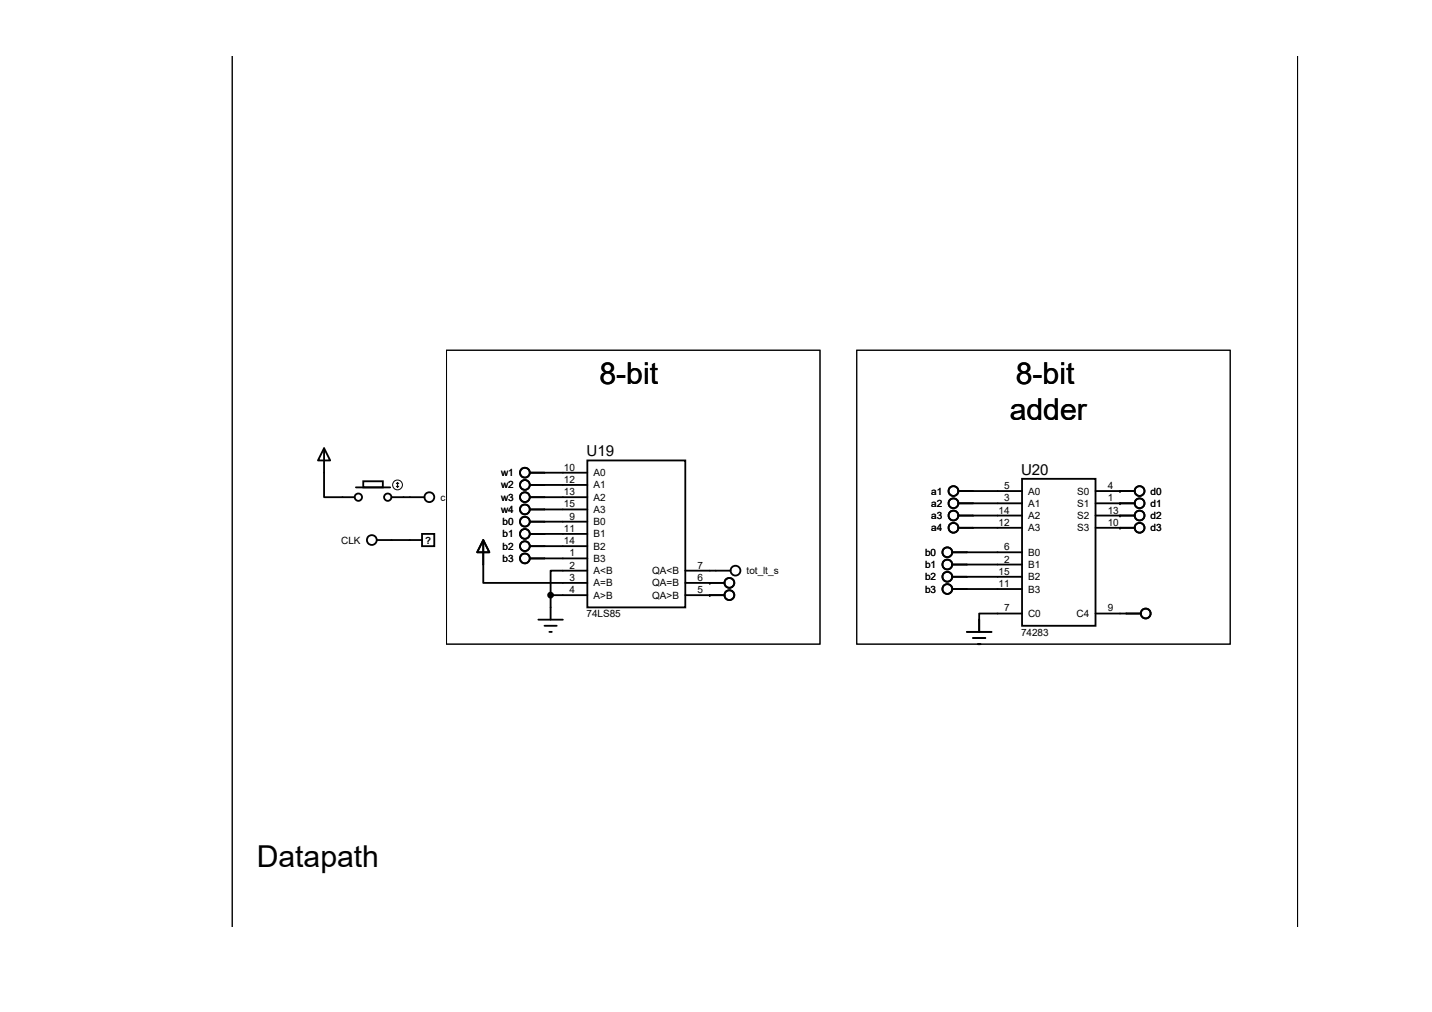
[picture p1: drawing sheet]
<svg xmlns="http://www.w3.org/2000/svg" width="297mm" height="210mm" viewBox="0 0 297 210" stroke-linecap="round" stroke-linejoin="round" font-family="sans-serif">
<g fill="none" stroke="#000" stroke-width=".38">
<path d="M67.2 93l1.3 2.5h-2.5zM67.2 93v10.1h6.4M75.3 99.8h4.1v1.3h-4.1zM109.9 98h11.9M121.8 95.5h20.4v30.5h-20.4zM212 99.3h15.2v30.5h-15.2zM73.8 101.1h7.1M78.1 112h9.4M81.2 103.1h6.8M87.5 110.7h2.6v2.6h-2.6zM100.2 112l1.3 2.6h-2.5zM100.2 112v8.9h21.6"/>
<path d="M109.9 100.6h11.9M109.9 103.1h11.9M109.9 105.7h11.9M109.9 108.2h11.9M109.9 110.7h11.9M109.9 113.3h11.9M109.9 115.8h11.9M121.8 118.4h-7.6v5M142.2 118.4h9.3M197.5 117.1h14.5M197.5 119.6h14.5M197.5 114.6h14.5"/>
<path d="M198.8 101.9h13.2M198.8 104.4h13.2M198.8 106.9h13.2M198.8 109.5h13.2M227.2 101.9h8.2M227.2 104.4h8.2M227.2 106.9h8.2M227.2 109.5h8.2M111.7 128.5h5.1M112.9 129.8h2.6M114 131.1h.5M114.2 123.4v5.1"/>
<path d="M114.2 123.4h7.6M142.2 123.4h8.1M142.2 120.9h8.1M197.5 122.2h14.5M200.6 131.1h5.1M201.8 132.3h2.6M202.9 133.6h.5M212 127.3h-8.9v3.8M227.2 127.3h9.4"/>
<circle cx="108.9" cy="98" r="1.02"/>
<circle cx="74.3" cy="103.1" r=".76"/>
<circle cx="77.1" cy="112" r="1.02"/>
<circle cx="80.4" cy="103.1" r=".76"/>
<circle cx="89.1" cy="103.1" r="1.02"/>
<circle cx="108.9" cy="110.7" r="1.02"/>
<circle cx="108.9" cy="115.8" r="1.02"/>
<circle cx="108.9" cy="100.6" r="1.02"/>
<circle cx="108.9" cy="103.1" r="1.02"/>
<circle cx="108.9" cy="105.7" r="1.02"/>
<circle cx="108.9" cy="108.2" r="1.02"/>
<circle cx="108.9" cy="113.3" r="1.02"/>
<circle cx="152.6" cy="118.4" r="1.02"/>
<circle cx="196.5" cy="117.1" r="1.02"/>
<circle cx="196.5" cy="114.6" r="1.02"/>
<circle cx="196.5" cy="119.6" r="1.02"/>
<circle cx="197.8" cy="104.4" r="1.02"/>
<circle cx="197.8" cy="109.5" r="1.02"/>
<circle cx="197.8" cy="101.9" r="1.02"/>
<circle cx="197.8" cy="106.9" r="1.02"/>
<circle cx="236.4" cy="106.9" r="1.02"/>
<circle cx="236.4" cy="101.9" r="1.02"/>
<circle cx="236.4" cy="104.4" r="1.02"/>
<circle cx="236.4" cy="109.5" r="1.02"/>
<circle cx="114.2" cy="123.4" r=".51"/>
<circle cx="151.3" cy="123.4" r="1.02"/>
<circle cx="151.3" cy="120.9" r="1.02"/>
<circle cx="196.5" cy="122.2" r="1.02"/>
<circle cx="237.7" cy="127.3" r="1.02"/>
</g>
<g fill="#000">
<circle cx="232.3" cy="104.4" r=".19"/>
<circle cx="232.3" cy="106.9" r=".19"/>
<circle cx="232.3" cy="101.9" r=".19"/>
<circle cx="232.3" cy="109.5" r=".19"/>
<circle cx="114.2" cy="123.4" r=".51"/>
<circle cx="147.2" cy="120.9" r=".19"/>
<circle cx="147.2" cy="123.4" r=".19"/>
</g>
<g fill="none" stroke="#000" stroke-width=".21">
<path d="M48.2 11.6v180.5M269.2 11.6v180.5M92.6 72.6h77.5v61h-77.5zM177.7 72.6h77.5v61h-77.5zM82.2 100.8l.3 .3M82.5 100.1v1M82.5 100.1l-.3 .2M82.5 100.1l.2 .2M82.7 100.8l-.2 .3"/>
<circle cx="82.5" cy="100.6" r="1.02"/>
</g>
<g font-size="6.3">
<text x="124.4" y="79.6">8-bit</text>
<text x="210.7" y="79.6">8-bit</text>
<text x="209.5" y="87.2">adder</text>
<text x="53.3" y="179.9">Datapath</text>
</g>
<g font-size="3.1">
<text x="121.7" y="94.7">U19</text>
<text x="211.8" y="98.5">U20</text>
</g>
<g font-size="2.1">
<text x="103.9" y="98.8">w1</text>
<text x="103.9" y="101.3">w2</text>
<text x="117" y="97.6">10</text>
<text x="117" y="100.2">12</text>
<text x="123.1" y="98.8">A0</text>
<text x="123.1" y="101.3">A1</text>
<text x="208.3" y="101.4">5</text>
<text x="229.8" y="101.4">4</text>
<text x="91.4" y="103.8">c</text>
<text x="103.9" y="103.8">w3</text>
<text x="103.9" y="106.4">w4</text>
<text x="117" y="102.7">13</text>
<text x="117" y="105.2">15</text>
<text x="118.1" y="107.8">9</text>
<text x="123.1" y="103.8">A2</text>
<text x="123.1" y="106.4">A3</text>
<text x="193.2" y="102.6">a1</text>
<text x="193.2" y="105.1">a2</text>
<text x="193.2" y="107.7">a3</text>
<text x="207.1" y="106.5">14</text>
<text x="208.3" y="104">3</text>
<text x="213.3" y="102.6">A0</text>
<text x="213.3" y="105.1">A1</text>
<text x="213.3" y="107.7">A2</text>
<text x="223.4" y="102.6">S0</text>
<text x="223.4" y="105.1">S1</text>
<text x="223.4" y="107.7">S2</text>
<text x="229.8" y="104">1</text>
<text x="229.8" y="106.5">13</text>
<text x="238.7" y="107.7">d2</text>
<text x="238.7" y="105.1">d1</text>
<text x="238.7" y="102.6">d0</text>
<text x="70.8" y="112.7">CLK</text>
<text x="104.3" y="108.9">b0</text>
<text x="104.3" y="111.5">b1</text>
<text x="117" y="110.3">11</text>
<text x="117" y="112.9">14</text>
<text x="123.1" y="108.9">B0</text>
<text x="123.1" y="111.5">B1</text>
<text x="193.2" y="110.2">a4</text>
<text x="207.1" y="109.1">12</text>
<text x="213.3" y="110.2">A3</text>
<text x="223.4" y="110.2">S3</text>
<text x="229.8" y="109.1">10</text>
<text x="238.7" y="110.2">d3</text>
<text x="104.3" y="114">b2</text>
<text x="104.3" y="116.5">b3</text>
<text x="118.1" y="117.9">2</text>
<text x="118.1" y="115.4">1</text>
<text x="123.1" y="119.1">A&lt;B</text>
<text x="123.1" y="114">B2</text>
<text x="123.1" y="116.5">B3</text>
<text x="135.3" y="119.1">QA&lt;B</text>
<text x="144.7" y="117.9">7</text>
<text x="154.9" y="119.1">tot_lt_s</text>
<text x="191.9" y="117.8">b1</text>
<text x="191.9" y="115.3">b0</text>
<text x="207.1" y="119.2">15</text>
<text x="208.3" y="114.1">6</text>
<text x="208.3" y="116.7">2</text>
<text x="213.3" y="115.3">B0</text>
<text x="213.3" y="117.8">B1</text>
<text x="118.1" y="120.5">3</text>
<text x="118.1" y="123">4</text>
<text x="123.1" y="121.6">A=B</text>
<text x="123.1" y="124.2">A&gt;B</text>
<text x="135.3" y="121.6">QA=B</text>
<text x="135.3" y="124.2">QA&gt;B</text>
<text x="144.7" y="120.5">6</text>
<text x="144.7" y="123">5</text>
<text x="191.9" y="120.4">b2</text>
<text x="191.9" y="122.9">b3</text>
<text x="207.1" y="121.8">11</text>
<text x="213.3" y="120.4">B2</text>
<text x="213.3" y="122.9">B3</text>
<text x="121.7" y="128.1">74LS85</text>
<text x="208.3" y="126.8">7</text>
<text x="211.8" y="131.9">74283</text>
<text x="213.3" y="128">C0</text>
<text x="223.3" y="128">C4</text>
<text x="229.8" y="126.8">9</text>
</g>
<text font-size="2" x="88.2" y="112.8">?</text>
</svg>
